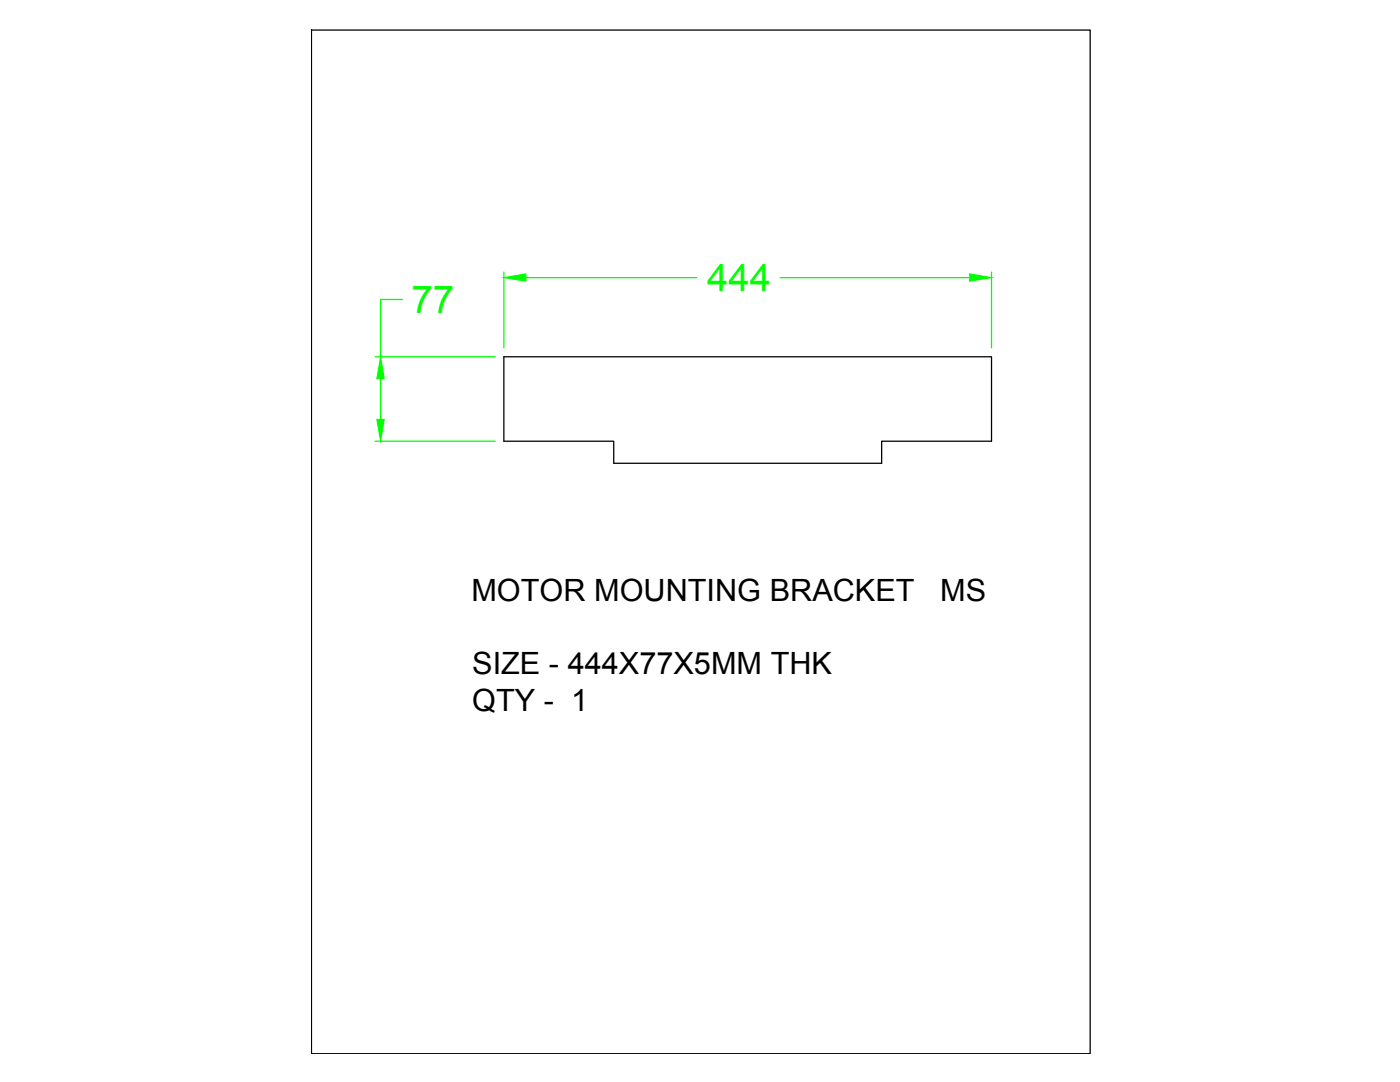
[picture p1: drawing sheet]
<svg xmlns="http://www.w3.org/2000/svg" width="279mm" height="216mm" viewBox="0 0 279 216" stroke-linecap="round" stroke-linejoin="round" font-family="sans-serif">
<!-- layer: 0 -->
<path d="M62.2 6h155.4v204.3h-155.4zM100.6 71.2h97.3v16.8h-21.9v4.4h-53.5v-4.4h-21.9z" fill="none" stroke="#000" stroke-width=".25"/>
<path d="M80.3 59.8h-4.3v11.4M100.6 54.3v15.1M105 55.4h34M155.7 55.4h37.8M197.9 54.3v15.1M74.9 71.2h23.9M76 75.6v8.1M74.9 88h23.9" fill="none" stroke="#0f0" stroke-width=".25"/>
<g fill="#0f0" stroke="#0f0" stroke-width=".2">
<path d="M75.2 83.7h1.5l-.7 4.3z"/>
<path d="M76 71.2l.7 4.4h-1.5z"/>
<path d="M193.5 54.6l4.4 .8-4.4 .7z"/>
<path d="M100.6 55.4l4.4-.8v1.5z"/>
</g>
<g font-size="7.7" fill="#0f0">
<text x="141.1" y="58.1">444</text>
<text x="82.1" y="62.5">77</text>
</g>
<g font-size="6.1">
<text x="94.1" y="119.8">MOTOR MOUNTING BRACKET</text>
<text x="187.6" y="119.8">MS</text>
<text x="94.2" y="134.5">SIZE - 444X77X5MM THK</text>
<text x="94.2" y="141.9">QTY - 1</text>
</g>
</svg>
